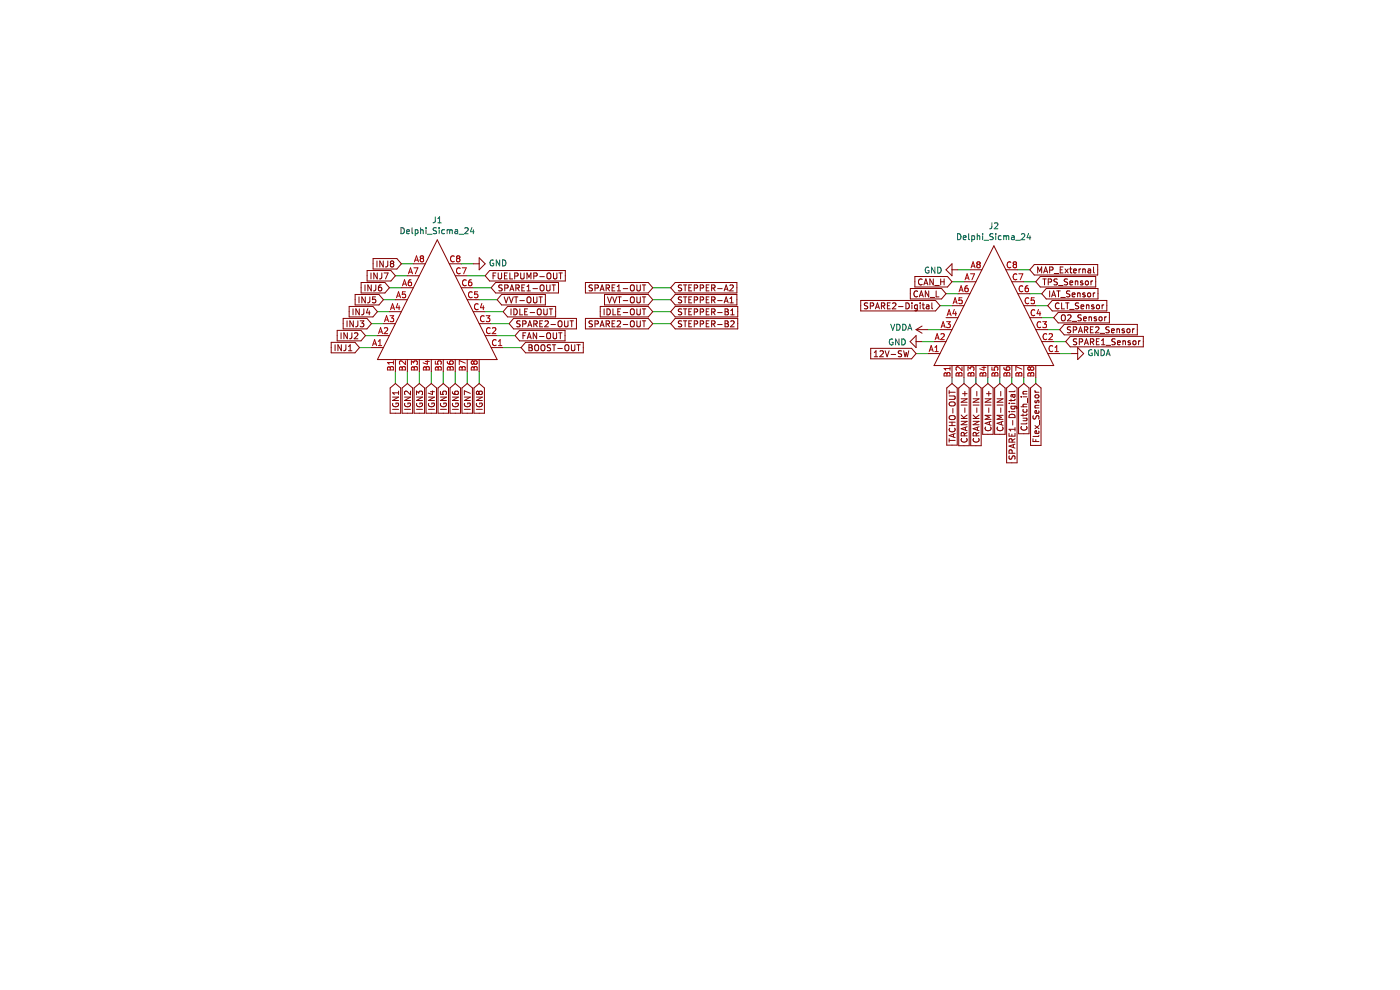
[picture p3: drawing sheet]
(kicad_sch (version 20230121) (generator eeschema)

 (paper "A4")

 (lib_symbols
  (symbol "Connector_Automotive:Delphi_Sicma_24" (pin_names (offset 1.016)) (in_bom yes) (on_board yes)
   (property "Reference" "J" (at 0 1.27 0) (effects (font (size 1.27 1.27))))
   (property "Value" "Delphi_Sicma_24" (at 0 -5.08 0) (effects (font (size 1.27 1.27))))
   (property "Footprint" "Connector_Automotive:Delphi_Sicma_24_Black" (at 0 0 0) (effects (font (size 1.27 1.27)) hide))
   (property "Datasheet" "" (at 0 0 0) (effects (font (size 1.27 1.27)) hide))
   (symbol "Delphi_Sicma_24_0_1"
    (polyline (pts (xy -12.7 -12.7) (xy 0 12.7) (xy 12.7 -12.7) (xy -12.7 -12.7)) (stroke (width 0) (type default)) (fill (type none))))
   (symbol "Delphi_Sicma_24_1_1"
    (pin passive line (at -13.97 -10.16 0) (length 2.54) (name "~" (effects (font (size 1.27 1.27)))) (number "A1" (effects (font (size 1.27 1.27)))))
    (pin passive line (at -12.7 -7.62 0) (length 2.54) (name "~" (effects (font (size 1.27 1.27)))) (number "A2" (effects (font (size 1.27 1.27)))))
    (pin passive line (at -11.43 -5.08 0) (length 2.54) (name "~" (effects (font (size 1.27 1.27)))) (number "A3" (effects (font (size 1.27 1.27)))))
    (pin passive line (at -10.16 -2.54 0) (length 2.54) (name "~" (effects (font (size 1.27 1.27)))) (number "A4" (effects (font (size 1.27 1.27)))))
    (pin passive line (at -8.89 0 0) (length 2.54) (name "~" (effects (font (size 1.27 1.27)))) (number "A5" (effects (font (size 1.27 1.27)))))
    (pin passive line (at -7.62 2.54 0) (length 2.54) (name "~" (effects (font (size 1.27 1.27)))) (number "A6" (effects (font (size 1.27 1.27)))))
    (pin passive line (at -6.35 5.08 0) (length 2.54) (name "~" (effects (font (size 1.27 1.27)))) (number "A7" (effects (font (size 1.27 1.27)))))
    (pin passive line (at -5.08 7.62 0) (length 2.54) (name "~" (effects (font (size 1.27 1.27)))) (number "A8" (effects (font (size 1.27 1.27)))))
    (pin passive line (at -8.89 -15.24 90) (length 2.54) (name "~" (effects (font (size 1.27 1.27)))) (number "B1" (effects (font (size 1.27 1.27)))))
    (pin passive line (at -6.35 -15.24 90) (length 2.54) (name "~" (effects (font (size 1.27 1.27)))) (number "B2" (effects (font (size 1.27 1.27)))))
    (pin passive line (at -3.81 -15.24 90) (length 2.54) (name "~" (effects (font (size 1.27 1.27)))) (number "B3" (effects (font (size 1.27 1.27)))))
    (pin passive line (at -1.27 -15.24 90) (length 2.54) (name "~" (effects (font (size 1.27 1.27)))) (number "B4" (effects (font (size 1.27 1.27)))))
    (pin passive line (at 1.27 -15.24 90) (length 2.54) (name "~" (effects (font (size 1.27 1.27)))) (number "B5" (effects (font (size 1.27 1.27)))))
    (pin passive line (at 3.81 -15.24 90) (length 2.54) (name "~" (effects (font (size 1.27 1.27)))) (number "B6" (effects (font (size 1.27 1.27)))))
    (pin passive line (at 6.35 -15.24 90) (length 2.54) (name "~" (effects (font (size 1.27 1.27)))) (number "B7" (effects (font (size 1.27 1.27)))))
    (pin passive line (at 8.89 -15.24 90) (length 2.54) (name "~" (effects (font (size 1.27 1.27)))) (number "B8" (effects (font (size 1.27 1.27)))))
    (pin passive line (at 13.97 -10.16 180) (length 2.54) (name "~" (effects (font (size 1.27 1.27)))) (number "C1" (effects (font (size 1.27 1.27)))))
    (pin passive line (at 12.7 -7.62 180) (length 2.54) (name "~" (effects (font (size 1.27 1.27)))) (number "C2" (effects (font (size 1.27 1.27)))))
    (pin passive line (at 11.43 -5.08 180) (length 2.54) (name "~" (effects (font (size 1.27 1.27)))) (number "C3" (effects (font (size 1.27 1.27)))))
    (pin passive line (at 10.16 -2.54 180) (length 2.54) (name "~" (effects (font (size 1.27 1.27)))) (number "C4" (effects (font (size 1.27 1.27)))))
    (pin passive line (at 8.89 0 180) (length 2.54) (name "~" (effects (font (size 1.27 1.27)))) (number "C5" (effects (font (size 1.27 1.27)))))
    (pin passive line (at 7.62 2.54 180) (length 2.54) (name "~" (effects (font (size 1.27 1.27)))) (number "C6" (effects (font (size 1.27 1.27)))))
    (pin passive line (at 6.35 5.08 180) (length 2.54) (name "~" (effects (font (size 1.27 1.27)))) (number "C7" (effects (font (size 1.27 1.27)))))
    (pin passive line (at 5.08 7.62 180) (length 2.54) (name "~" (effects (font (size 1.27 1.27)))) (number "C8" (effects (font (size 1.27 1.27)))))))
  (symbol "power:GND" (power) (pin_names (offset 0)) (in_bom yes) (on_board yes)
   (property "Reference" "#PWR" (at 0 -6.35 0) (effects (font (size 1.27 1.27)) hide))
   (property "Value" "GND" (at 0 -3.81 0) (effects (font (size 1.27 1.27))))
   (property "Footprint" "" (at 0 0 0) (effects (font (size 1.27 1.27)) hide))
   (property "Datasheet" "" (at 0 0 0) (effects (font (size 1.27 1.27)) hide))
   (symbol "GND_0_1"
    (polyline (pts (xy 0 0) (xy 0 -1.27) (xy 1.27 -1.27) (xy 0 -2.54) (xy -1.27 -1.27) (xy 0 -1.27)) (stroke (width 0) (type default)) (fill (type none))))
   (symbol "GND_1_1"
    (pin power_in line (at 0 0 270) (length 0) hide (name "GND" (effects (font (size 1.27 1.27)))) (number "1" (effects (font (size 1.27 1.27)))))))
  (symbol "power:GNDA" (power) (pin_names (offset 0)) (in_bom yes) (on_board yes)
   (property "Reference" "#PWR" (at 0 -6.35 0) (effects (font (size 1.27 1.27)) hide))
   (property "Value" "GNDA" (at 0 -3.81 0) (effects (font (size 1.27 1.27))))
   (property "Footprint" "" (at 0 0 0) (effects (font (size 1.27 1.27)) hide))
   (property "Datasheet" "" (at 0 0 0) (effects (font (size 1.27 1.27)) hide))
   (symbol "GNDA_0_1"
    (polyline (pts (xy 0 0) (xy 0 -1.27) (xy 1.27 -1.27) (xy 0 -2.54) (xy -1.27 -1.27) (xy 0 -1.27)) (stroke (width 0) (type default)) (fill (type none))))
   (symbol "GNDA_1_1"
    (pin power_in line (at 0 0 270) (length 0) hide (name "GNDA" (effects (font (size 1.27 1.27)))) (number "1" (effects (font (size 1.27 1.27)))))))
  (symbol "power:VDDA" (power) (pin_names (offset 0)) (in_bom yes) (on_board yes)
   (property "Reference" "#PWR" (at 0 -3.81 0) (effects (font (size 1.27 1.27)) hide))
   (property "Value" "VDDA" (at 0 3.81 0) (effects (font (size 1.27 1.27))))
   (property "Footprint" "" (at 0 0 0) (effects (font (size 1.27 1.27)) hide))
   (property "Datasheet" "" (at 0 0 0) (effects (font (size 1.27 1.27)) hide))
   (symbol "VDDA_0_1"
    (polyline (pts (xy -0.762 1.27) (xy 0 2.54)) (stroke (width 0) (type default)) (fill (type none)))
    (polyline (pts (xy 0 0) (xy 0 2.54)) (stroke (width 0) (type default)) (fill (type none)))
    (polyline (pts (xy 0 2.54) (xy 0.762 1.27)) (stroke (width 0) (type default)) (fill (type none))))
   (symbol "VDDA_1_1"
    (pin power_in line (at 0 0 90) (length 0) hide (name "VDDA" (effects (font (size 1.27 1.27)))) (number "1" (effects (font (size 1.27 1.27))))))))


 (wire (pts (xy 102.87 58.42) (xy 99.06 58.42)) (stroke (width 0) (type default)))
 (wire (pts (xy 201.93 59.69) (xy 204.47 59.69)) (stroke (width 0) (type default)))
 (wire (pts (xy 80.01 66.04) (xy 82.55 66.04)) (stroke (width 0) (type default)))
 (wire (pts (xy 227.33 74.93) (xy 224.79 74.93)) (stroke (width 0) (type default)))
 (wire (pts (xy 196.85 69.85) (xy 199.39 69.85)) (stroke (width 0) (type default)))
 (wire (pts (xy 219.71 81.28) (xy 219.71 80.01)) (stroke (width 0) (type default)))
 (wire (pts (xy 204.47 80.01) (xy 204.47 81.28)) (stroke (width 0) (type default)))
 (wire (pts (xy 88.9 81.28) (xy 88.9 78.74)) (stroke (width 0) (type default)))
 (wire (pts (xy 203.2 57.15) (xy 205.74 57.15)) (stroke (width 0) (type default)))
 (wire (pts (xy 96.52 78.74) (xy 96.52 81.28)) (stroke (width 0) (type default)))
 (wire (pts (xy 222.25 64.77) (xy 219.71 64.77)) (stroke (width 0) (type default)))
 (wire (pts (xy 195.58 72.39) (xy 198.12 72.39)) (stroke (width 0) (type default)))
 (wire (pts (xy 138.43 68.58) (xy 142.24 68.58)) (stroke (width 0) (type default)))
 (wire (pts (xy 78.74 73.66) (xy 76.2 73.66)) (stroke (width 0) (type default)))
 (wire (pts (xy 105.41 71.12) (xy 109.22 71.12)) (stroke (width 0) (type default)))
 (wire (pts (xy 86.36 58.42) (xy 83.82 58.42)) (stroke (width 0) (type default)))
 (wire (pts (xy 102.87 66.04) (xy 106.68 66.04)) (stroke (width 0) (type default)))
 (wire (pts (xy 83.82 63.5) (xy 81.28 63.5)) (stroke (width 0) (type default)))
 (wire (pts (xy 83.82 81.28) (xy 83.82 78.74)) (stroke (width 0) (type default)))
 (wire (pts (xy 85.09 55.88) (xy 87.63 55.88)) (stroke (width 0) (type default)))
 (wire (pts (xy 81.28 68.58) (xy 78.74 68.58)) (stroke (width 0) (type default)))
 (wire (pts (xy 209.55 80.01) (xy 209.55 81.28)) (stroke (width 0) (type default)))
 (wire (pts (xy 203.2 62.23) (xy 200.66 62.23)) (stroke (width 0) (type default)))
 (wire (pts (xy 194.31 74.93) (xy 196.85 74.93)) (stroke (width 0) (type default)))
 (wire (pts (xy 86.36 78.74) (xy 86.36 81.28)) (stroke (width 0) (type default)))
 (wire (pts (xy 218.44 57.15) (xy 215.9 57.15)) (stroke (width 0) (type default)))
 (wire (pts (xy 142.24 60.96) (xy 138.43 60.96)) (stroke (width 0) (type default)))
 (wire (pts (xy 207.01 81.28) (xy 207.01 80.01)) (stroke (width 0) (type default)))
 (wire (pts (xy 91.44 78.74) (xy 91.44 81.28)) (stroke (width 0) (type default)))
 (wire (pts (xy 199.39 64.77) (xy 201.93 64.77)) (stroke (width 0) (type default)))
 (wire (pts (xy 77.47 71.12) (xy 80.01 71.12)) (stroke (width 0) (type default)))
 (wire (pts (xy 219.71 59.69) (xy 217.17 59.69)) (stroke (width 0) (type default)))
 (wire (pts (xy 212.09 81.28) (xy 212.09 80.01)) (stroke (width 0) (type default)))
 (wire (pts (xy 224.79 69.85) (xy 222.25 69.85)) (stroke (width 0) (type default)))
 (wire (pts (xy 100.33 55.88) (xy 97.79 55.88)) (stroke (width 0) (type default)))
 (wire (pts (xy 104.14 60.96) (xy 100.33 60.96)) (stroke (width 0) (type default)))
 (wire (pts (xy 107.95 68.58) (xy 104.14 68.58)) (stroke (width 0) (type default)))
 (wire (pts (xy 105.41 63.5) (xy 101.6 63.5)) (stroke (width 0) (type default)))
 (wire (pts (xy 82.55 60.96) (xy 85.09 60.96)) (stroke (width 0) (type default)))
 (wire (pts (xy 101.6 78.74) (xy 101.6 81.28)) (stroke (width 0) (type default)))
 (wire (pts (xy 93.98 81.28) (xy 93.98 78.74)) (stroke (width 0) (type default)))
 (wire (pts (xy 220.98 67.31) (xy 223.52 67.31)) (stroke (width 0) (type default)))
 (wire (pts (xy 223.52 72.39) (xy 226.06 72.39)) (stroke (width 0) (type default)))
 (wire (pts (xy 214.63 81.28) (xy 214.63 80.01)) (stroke (width 0) (type default)))
 (wire (pts (xy 99.06 81.28) (xy 99.06 78.74)) (stroke (width 0) (type default)))
 (wire (pts (xy 217.17 80.01) (xy 217.17 81.28)) (stroke (width 0) (type default)))
 (wire (pts (xy 142.24 66.04) (xy 138.43 66.04)) (stroke (width 0) (type default)))
 (wire (pts (xy 138.43 63.5) (xy 142.24 63.5)) (stroke (width 0) (type default)))
 (wire (pts (xy 218.44 62.23) (xy 220.98 62.23)) (stroke (width 0) (type default)))
 (wire (pts (xy 201.93 81.28) (xy 201.93 80.01)) (stroke (width 0) (type default)))
 (wire (pts (xy 110.49 73.66) (xy 106.68 73.66)) (stroke (width 0) (type default)))

 (global_label "CAM-IN-" (shape input) (at 212.09 81.28 270) (fields_autoplaced) (effects (font (size 1.27 1.27)) (justify right))
  (property "Intersheetrefs" "${INTERSHEET_REFS}" (at 212.09 92.4217 90) (effects (font (size 1.27 1.27)) (justify right) hide)))
 (global_label "CAN_H" (shape input) (at 201.93 59.69 180) (fields_autoplaced) (effects (font (size 1.27 1.27)) (justify right))
  (property "Intersheetrefs" "${INTERSHEET_REFS}" (at 193.6912 59.69 0) (effects (font (size 1.27 1.27)) (justify right) hide)))
 (global_label "O2_Sensor" (shape input) (at 223.52 67.31 0) (fields_autoplaced) (effects (font (size 1.27 1.27)) (justify left))
  (property "Intersheetrefs" "${INTERSHEET_REFS}" (at 235.6896 67.31 0) (effects (font (size 1.27 1.27)) (justify left) hide)))
 (global_label "IGN2" (shape input) (at 86.36 81.28 270) (fields_autoplaced) (effects (font (size 1.27 1.27)) (justify right))
  (property "Intersheetrefs" "${INTERSHEET_REFS}" (at 86.36 87.9464 90) (effects (font (size 1.27 1.27)) (justify right) hide)))
 (global_label "IGN4" (shape input) (at 91.44 81.28 270) (fields_autoplaced) (effects (font (size 1.27 1.27)) (justify right))
  (property "Intersheetrefs" "${INTERSHEET_REFS}" (at 91.44 87.9464 90) (effects (font (size 1.27 1.27)) (justify right) hide)))
 (global_label "IAT_Sensor" (shape input) (at 220.98 62.23 0) (fields_autoplaced) (effects (font (size 1.27 1.27)) (justify left))
  (property "Intersheetrefs" "${INTERSHEET_REFS}" (at 233.2706 62.23 0) (effects (font (size 1.27 1.27)) (justify left) hide)))
 (global_label "INJ6" (shape input) (at 82.55 60.96 180) (fields_autoplaced) (effects (font (size 1.27 1.27)) (justify right))
  (property "Intersheetrefs" "${INTERSHEET_REFS}" (at 76.186 60.96 0) (effects (font (size 1.27 1.27)) (justify right) hide)))
 (global_label "SPARE2-Digital" (shape input) (at 199.39 64.77 180) (fields_autoplaced) (effects (font (size 1.27 1.27)) (justify right))
  (property "Intersheetrefs" "${INTERSHEET_REFS}" (at 182.2009 64.77 0) (effects (font (size 1.27 1.27)) (justify right) hide)))
 (global_label "FAN-OUT" (shape input) (at 109.22 71.12 0) (fields_autoplaced) (effects (font (size 1.27 1.27)) (justify left))
  (property "Intersheetrefs" "${INTERSHEET_REFS}" (at 120.1803 71.12 0) (effects (font (size 1.27 1.27)) (justify left) hide)))
 (global_label "IGN7" (shape input) (at 99.06 81.28 270) (fields_autoplaced) (effects (font (size 1.27 1.27)) (justify right))
  (property "Intersheetrefs" "${INTERSHEET_REFS}" (at 99.06 87.9464 90) (effects (font (size 1.27 1.27)) (justify right) hide)))
 (global_label "STEPPER-A1" (shape input) (at 142.24 63.5 0) (fields_autoplaced) (effects (font (size 1.27 1.27)) (justify left))
  (property "Intersheetrefs" "${INTERSHEET_REFS}" (at 156.6472 63.5 0) (effects (font (size 1.27 1.27)) (justify left) hide)))
 (global_label "IGN5" (shape input) (at 93.98 81.28 270) (fields_autoplaced) (effects (font (size 1.27 1.27)) (justify right))
  (property "Intersheetrefs" "${INTERSHEET_REFS}" (at 93.98 87.9464 90) (effects (font (size 1.27 1.27)) (justify right) hide)))
 (global_label "CAM-IN+" (shape input) (at 209.55 81.28 270) (fields_autoplaced) (effects (font (size 1.27 1.27)) (justify right))
  (property "Intersheetrefs" "${INTERSHEET_REFS}" (at 209.55 92.4217 90) (effects (font (size 1.27 1.27)) (justify right) hide)))
 (global_label "IDLE-OUT" (shape input) (at 106.68 66.04 0) (fields_autoplaced) (effects (font (size 1.27 1.27)) (justify left))
  (property "Intersheetrefs" "${INTERSHEET_REFS}" (at 118.1845 66.04 0) (effects (font (size 1.27 1.27)) (justify left) hide)))
 (global_label "CLT_Sensor" (shape input) (at 222.25 64.77 0) (fields_autoplaced) (effects (font (size 1.27 1.27)) (justify left))
  (property "Intersheetrefs" "${INTERSHEET_REFS}" (at 235.1453 64.77 0) (effects (font (size 1.27 1.27)) (justify left) hide)))
 (global_label "IGN1" (shape input) (at 83.82 81.28 270) (fields_autoplaced) (effects (font (size 1.27 1.27)) (justify right))
  (property "Intersheetrefs" "${INTERSHEET_REFS}" (at 83.82 87.9464 90) (effects (font (size 1.27 1.27)) (justify right) hide)))
 (global_label "SPARE2-OUT" (shape input) (at 107.95 68.58 0) (fields_autoplaced) (effects (font (size 1.27 1.27)) (justify left))
  (property "Intersheetrefs" "${INTERSHEET_REFS}" (at 122.5992 68.58 0) (effects (font (size 1.27 1.27)) (justify left) hide)))
 (global_label "BOOST-OUT" (shape input) (at 110.49 73.66 0) (fields_autoplaced) (effects (font (size 1.27 1.27)) (justify left))
  (property "Intersheetrefs" "${INTERSHEET_REFS}" (at 124.0507 73.66 0) (effects (font (size 1.27 1.27)) (justify left) hide)))
 (global_label "INJ1" (shape input) (at 76.2 73.66 180) (fields_autoplaced) (effects (font (size 1.27 1.27)) (justify right))
  (property "Intersheetrefs" "${INTERSHEET_REFS}" (at 69.836 73.66 0) (effects (font (size 1.27 1.27)) (justify right) hide)))
 (global_label "IGN8" (shape input) (at 101.6 81.28 270) (fields_autoplaced) (effects (font (size 1.27 1.27)) (justify right))
  (property "Intersheetrefs" "${INTERSHEET_REFS}" (at 101.6 87.9464 90) (effects (font (size 1.27 1.27)) (justify right) hide)))
 (global_label "Clutch_in" (shape input) (at 217.17 81.28 270) (fields_autoplaced) (effects (font (size 1.27 1.27)) (justify right))
  (property "Intersheetrefs" "${INTERSHEET_REFS}" (at 217.17 92.3005 90) (effects (font (size 1.27 1.27)) (justify right) hide)))
 (global_label "SPARE2_Sensor" (shape input) (at 224.79 69.85 0) (fields_autoplaced) (effects (font (size 1.27 1.27)) (justify left))
  (property "Intersheetrefs" "${INTERSHEET_REFS}" (at 241.6162 69.85 0) (effects (font (size 1.27 1.27)) (justify left) hide)))
 (global_label "STEPPER-A2" (shape input) (at 142.24 60.96 0) (fields_autoplaced) (effects (font (size 1.27 1.27)) (justify left))
  (property "Intersheetrefs" "${INTERSHEET_REFS}" (at 156.6472 60.96 0) (effects (font (size 1.27 1.27)) (justify left) hide)))
 (global_label "SPARE1_Sensor" (shape input) (at 226.06 72.39 0) (fields_autoplaced) (effects (font (size 1.27 1.27)) (justify left))
  (property "Intersheetrefs" "${INTERSHEET_REFS}" (at 242.8862 72.39 0) (effects (font (size 1.27 1.27)) (justify left) hide)))
 (global_label "12V-SW" (shape input) (at 194.31 74.93 180) (fields_autoplaced) (effects (font (size 1.27 1.27)) (justify right))
  (property "Intersheetrefs" "${INTERSHEET_REFS}" (at 184.3175 74.93 0) (effects (font (size 1.27 1.27)) (justify right) hide)))
 (global_label "TPS_Sensor" (shape input) (at 219.71 59.69 0) (fields_autoplaced) (effects (font (size 1.27 1.27)) (justify left))
  (property "Intersheetrefs" "${INTERSHEET_REFS}" (at 232.7867 59.69 0) (effects (font (size 1.27 1.27)) (justify left) hide)))
 (global_label "FUELPUMP-OUT" (shape input) (at 102.87 58.42 0) (fields_autoplaced) (effects (font (size 1.27 1.27)) (justify left))
  (property "Intersheetrefs" "${INTERSHEET_REFS}" (at 120.2407 58.42 0) (effects (font (size 1.27 1.27)) (justify left) hide)))
 (global_label "STEPPER-B2" (shape input) (at 142.24 68.58 0) (fields_autoplaced) (effects (font (size 1.27 1.27)) (justify left))
  (property "Intersheetrefs" "${INTERSHEET_REFS}" (at 156.8286 68.58 0) (effects (font (size 1.27 1.27)) (justify left) hide)))
 (global_label "IDLE-OUT" (shape input) (at 138.43 66.04 180) (fields_autoplaced) (effects (font (size 1.27 1.27)) (justify right))
  (property "Intersheetrefs" "${INTERSHEET_REFS}" (at 126.9255 66.04 0) (effects (font (size 1.27 1.27)) (justify right) hide)))
 (global_label "INJ8" (shape input) (at 85.09 55.88 180) (fields_autoplaced) (effects (font (size 1.27 1.27)) (justify right))
  (property "Intersheetrefs" "${INTERSHEET_REFS}" (at 78.726 55.88 0) (effects (font (size 1.27 1.27)) (justify right) hide)))
 (global_label "MAP_External" (shape input) (at 218.44 57.15 0) (fields_autoplaced) (effects (font (size 1.27 1.27)) (justify left))
  (property "Intersheetrefs" "${INTERSHEET_REFS}" (at 233.21 57.15 0) (effects (font (size 1.27 1.27)) (justify left) hide)))
 (global_label "CAN_L" (shape input) (at 200.66 62.23 180) (fields_autoplaced) (effects (font (size 1.27 1.27)) (justify right))
  (property "Intersheetrefs" "${INTERSHEET_REFS}" (at 192.7236 62.23 0) (effects (font (size 1.27 1.27)) (justify right) hide)))
 (global_label "VVT-OUT" (shape input) (at 105.41 63.5 0) (fields_autoplaced) (effects (font (size 1.27 1.27)) (justify left))
  (property "Intersheetrefs" "${INTERSHEET_REFS}" (at 116.0074 63.5 0) (effects (font (size 1.27 1.27)) (justify left) hide)))
 (global_label "IGN3" (shape input) (at 88.9 81.28 270) (fields_autoplaced) (effects (font (size 1.27 1.27)) (justify right))
  (property "Intersheetrefs" "${INTERSHEET_REFS}" (at 88.9 87.9464 90) (effects (font (size 1.27 1.27)) (justify right) hide)))
 (global_label "CRANK-IN-" (shape input) (at 207.01 81.28 270) (fields_autoplaced) (effects (font (size 1.27 1.27)) (justify right))
  (property "Intersheetrefs" "${INTERSHEET_REFS}" (at 207.01 94.8408 90) (effects (font (size 1.27 1.27)) (justify right) hide)))
 (global_label "INJ3" (shape input) (at 78.74 68.58 180) (fields_autoplaced) (effects (font (size 1.27 1.27)) (justify right))
  (property "Intersheetrefs" "${INTERSHEET_REFS}" (at 72.376 68.58 0) (effects (font (size 1.27 1.27)) (justify right) hide)))
 (global_label "CRANK-IN+" (shape input) (at 204.47 81.28 270) (fields_autoplaced) (effects (font (size 1.27 1.27)) (justify right))
  (property "Intersheetrefs" "${INTERSHEET_REFS}" (at 204.47 94.8408 90) (effects (font (size 1.27 1.27)) (justify right) hide)))
 (global_label "SPARE1-Digital" (shape input) (at 214.63 81.28 270) (fields_autoplaced) (effects (font (size 1.27 1.27)) (justify right))
  (property "Intersheetrefs" "${INTERSHEET_REFS}" (at 214.63 98.4691 90) (effects (font (size 1.27 1.27)) (justify right) hide)))
 (global_label "INJ4" (shape input) (at 80.01 66.04 180) (fields_autoplaced) (effects (font (size 1.27 1.27)) (justify right))
  (property "Intersheetrefs" "${INTERSHEET_REFS}" (at 73.646 66.04 0) (effects (font (size 1.27 1.27)) (justify right) hide)))
 (global_label "INJ7" (shape input) (at 83.82 58.42 180) (fields_autoplaced) (effects (font (size 1.27 1.27)) (justify right))
  (property "Intersheetrefs" "${INTERSHEET_REFS}" (at 77.456 58.42 0) (effects (font (size 1.27 1.27)) (justify right) hide)))
 (global_label "STEPPER-B1" (shape input) (at 142.24 66.04 0) (fields_autoplaced) (effects (font (size 1.27 1.27)) (justify left))
  (property "Intersheetrefs" "${INTERSHEET_REFS}" (at 156.8286 66.04 0) (effects (font (size 1.27 1.27)) (justify left) hide)))
 (global_label "SPARE1-OUT" (shape input) (at 104.14 60.96 0) (fields_autoplaced) (effects (font (size 1.27 1.27)) (justify left))
  (property "Intersheetrefs" "${INTERSHEET_REFS}" (at 118.7892 60.96 0) (effects (font (size 1.27 1.27)) (justify left) hide)))
 (global_label "INJ2" (shape input) (at 77.47 71.12 180) (fields_autoplaced) (effects (font (size 1.27 1.27)) (justify right))
  (property "Intersheetrefs" "${INTERSHEET_REFS}" (at 71.106 71.12 0) (effects (font (size 1.27 1.27)) (justify right) hide)))
 (global_label "SPARE1-OUT" (shape input) (at 138.43 60.96 180) (fields_autoplaced) (effects (font (size 1.27 1.27)) (justify right))
  (property "Intersheetrefs" "${INTERSHEET_REFS}" (at 123.7808 60.96 0) (effects (font (size 1.27 1.27)) (justify right) hide)))
 (global_label "IGN6" (shape input) (at 96.52 81.28 270) (fields_autoplaced) (effects (font (size 1.27 1.27)) (justify right))
  (property "Intersheetrefs" "${INTERSHEET_REFS}" (at 96.52 87.9464 90) (effects (font (size 1.27 1.27)) (justify right) hide)))
 (global_label "SPARE2-OUT" (shape input) (at 138.43 68.58 180) (fields_autoplaced) (effects (font (size 1.27 1.27)) (justify right))
  (property "Intersheetrefs" "${INTERSHEET_REFS}" (at 123.7808 68.58 0) (effects (font (size 1.27 1.27)) (justify right) hide)))
 (global_label "TACHO-OUT" (shape input) (at 201.93 81.28 270) (fields_autoplaced) (effects (font (size 1.27 1.27)) (justify right))
  (property "Intersheetrefs" "${INTERSHEET_REFS}" (at 201.93 94.7198 90) (effects (font (size 1.27 1.27)) (justify right) hide)))
 (global_label "Flex_Sensor" (shape input) (at 219.71 81.28 270) (fields_autoplaced) (effects (font (size 1.27 1.27)) (justify right))
  (property "Intersheetrefs" "${INTERSHEET_REFS}" (at 219.71 94.7801 90) (effects (font (size 1.27 1.27)) (justify right) hide)))
 (global_label "INJ5" (shape input) (at 81.28 63.5 180) (fields_autoplaced) (effects (font (size 1.27 1.27)) (justify right))
  (property "Intersheetrefs" "${INTERSHEET_REFS}" (at 74.916 63.5 0) (effects (font (size 1.27 1.27)) (justify right) hide)))
 (global_label "VVT-OUT" (shape input) (at 138.43 63.5 180) (fields_autoplaced) (effects (font (size 1.27 1.27)) (justify right))
  (property "Intersheetrefs" "${INTERSHEET_REFS}" (at 127.8326 63.5 0) (effects (font (size 1.27 1.27)) (justify right) hide)))

 (symbol (lib_id "Connector_Automotive:Delphi_Sicma_24") (at 92.71 63.5 0) (unit 1) (in_bom yes) (on_board yes) (dnp no)
  (property "Reference" "J1" (at 92.71 46.609 0) (effects (font (size 1.27 1.27))))
  (property "Value" "Delphi_Sicma_24" (at 92.71 48.9204 0) (effects (font (size 1.27 1.27))))
  (property "Footprint" "Connector_Automotive:Delphi_Sicma_24_Grey" (at 92.71 63.5 0) (effects (font (size 1.27 1.27)) hide))
  (property "Datasheet" "" (at 92.71 63.5 0) (effects (font (size 1.27 1.27)) hide)) (pin "A1") (pin "A2") (pin "A3") (pin "A4") (pin "A5") (pin "A6") (pin "A7") (pin "A8") (pin "B1") (pin "B2") (pin "B3") (pin "B4") (pin "B5") (pin "B6") (pin "B7") (pin "B8") (pin "C1") (pin "C2") (pin "C3") (pin "C4") (pin "C5") (pin "C6") (pin "C7") (pin "C8"))

 (symbol (lib_id "Connector_Automotive:Delphi_Sicma_24") (at 210.82 64.77 0) (unit 1) (in_bom yes) (on_board yes) (dnp no)
  (property "Reference" "J2" (at 210.82 47.879 0) (effects (font (size 1.27 1.27))))
  (property "Value" "Delphi_Sicma_24" (at 210.82 50.1904 0) (effects (font (size 1.27 1.27))))
  (property "Footprint" "Connector_Automotive:Delphi_Sicma_24_Black" (at 210.82 64.77 0) (effects (font (size 1.27 1.27)) hide))
  (property "Datasheet" "" (at 210.82 64.77 0) (effects (font (size 1.27 1.27)) hide)) (pin "A1") (pin "A2") (pin "A3") (pin "A4") (pin "A5") (pin "A6") (pin "A7") (pin "A8") (pin "B1") (pin "B2") (pin "B3") (pin "B4") (pin "B5") (pin "B6") (pin "B7") (pin "B8") (pin "C1") (pin "C2") (pin "C3") (pin "C4") (pin "C5") (pin "C6") (pin "C7") (pin "C8"))

 (symbol (lib_id "power:GNDA") (at 227.33 74.93 90) (unit 1) (in_bom yes) (on_board yes) (dnp no)
  (property "Reference" "#PWR0154" (at 233.68 74.93 0) (effects (font (size 1.27 1.27)) hide))
  (property "Value" "GNDA" (at 230.5812 74.803 90) (effects (font (size 1.27 1.27)) (justify right)))
  (property "Footprint" "" (at 227.33 74.93 0) (effects (font (size 1.27 1.27)) hide))
  (property "Datasheet" "" (at 227.33 74.93 0) (effects (font (size 1.27 1.27)) hide)) (pin "1"))

 (symbol (lib_id "power:GND") (at 100.33 55.88 90) (unit 1) (in_bom yes) (on_board yes) (dnp no)
  (property "Reference" "#PWR0156" (at 106.68 55.88 0) (effects (font (size 1.27 1.27)) hide))
  (property "Value" "GND" (at 103.5812 55.753 90) (effects (font (size 1.27 1.27)) (justify right)))
  (property "Footprint" "" (at 100.33 55.88 0) (effects (font (size 1.27 1.27)) hide))
  (property "Datasheet" "" (at 100.33 55.88 0) (effects (font (size 1.27 1.27)) hide)) (pin "1"))

 (symbol (lib_id "power:GND") (at 203.2 57.15 270) (unit 1) (in_bom yes) (on_board yes) (dnp no)
  (property "Reference" "#PWR0137" (at 196.85 57.15 0) (effects (font (size 1.27 1.27)) hide))
  (property "Value" "GND" (at 199.9488 57.277 90) (effects (font (size 1.27 1.27)) (justify right)))
  (property "Footprint" "" (at 203.2 57.15 0) (effects (font (size 1.27 1.27)) hide))
  (property "Datasheet" "" (at 203.2 57.15 0) (effects (font (size 1.27 1.27)) hide)) (pin "1"))

 (symbol (lib_id "power:VDDA") (at 196.85 69.85 90) (unit 1) (in_bom yes) (on_board yes) (dnp no)
  (property "Reference" "#PWR0188" (at 200.66 69.85 0) (effects (font (size 1.27 1.27)) hide))
  (property "Value" "VDDA" (at 193.5988 69.3928 90) (effects (font (size 1.27 1.27)) (justify left)))
  (property "Footprint" "" (at 196.85 69.85 0) (effects (font (size 1.27 1.27)) hide))
  (property "Datasheet" "" (at 196.85 69.85 0) (effects (font (size 1.27 1.27)) hide)) (pin "1"))

 (symbol (lib_id "power:GND") (at 195.58 72.39 270) (unit 1) (in_bom yes) (on_board yes) (dnp no)
  (property "Reference" "#PWR0215" (at 189.23 72.39 0) (effects (font (size 1.27 1.27)) hide))
  (property "Value" "GND" (at 192.3288 72.517 90) (effects (font (size 1.27 1.27)) (justify right)))
  (property "Footprint" "" (at 195.58 72.39 0) (effects (font (size 1.27 1.27)) hide))
  (property "Datasheet" "" (at 195.58 72.39 0) (effects (font (size 1.27 1.27)) hide)) (pin "1")))
